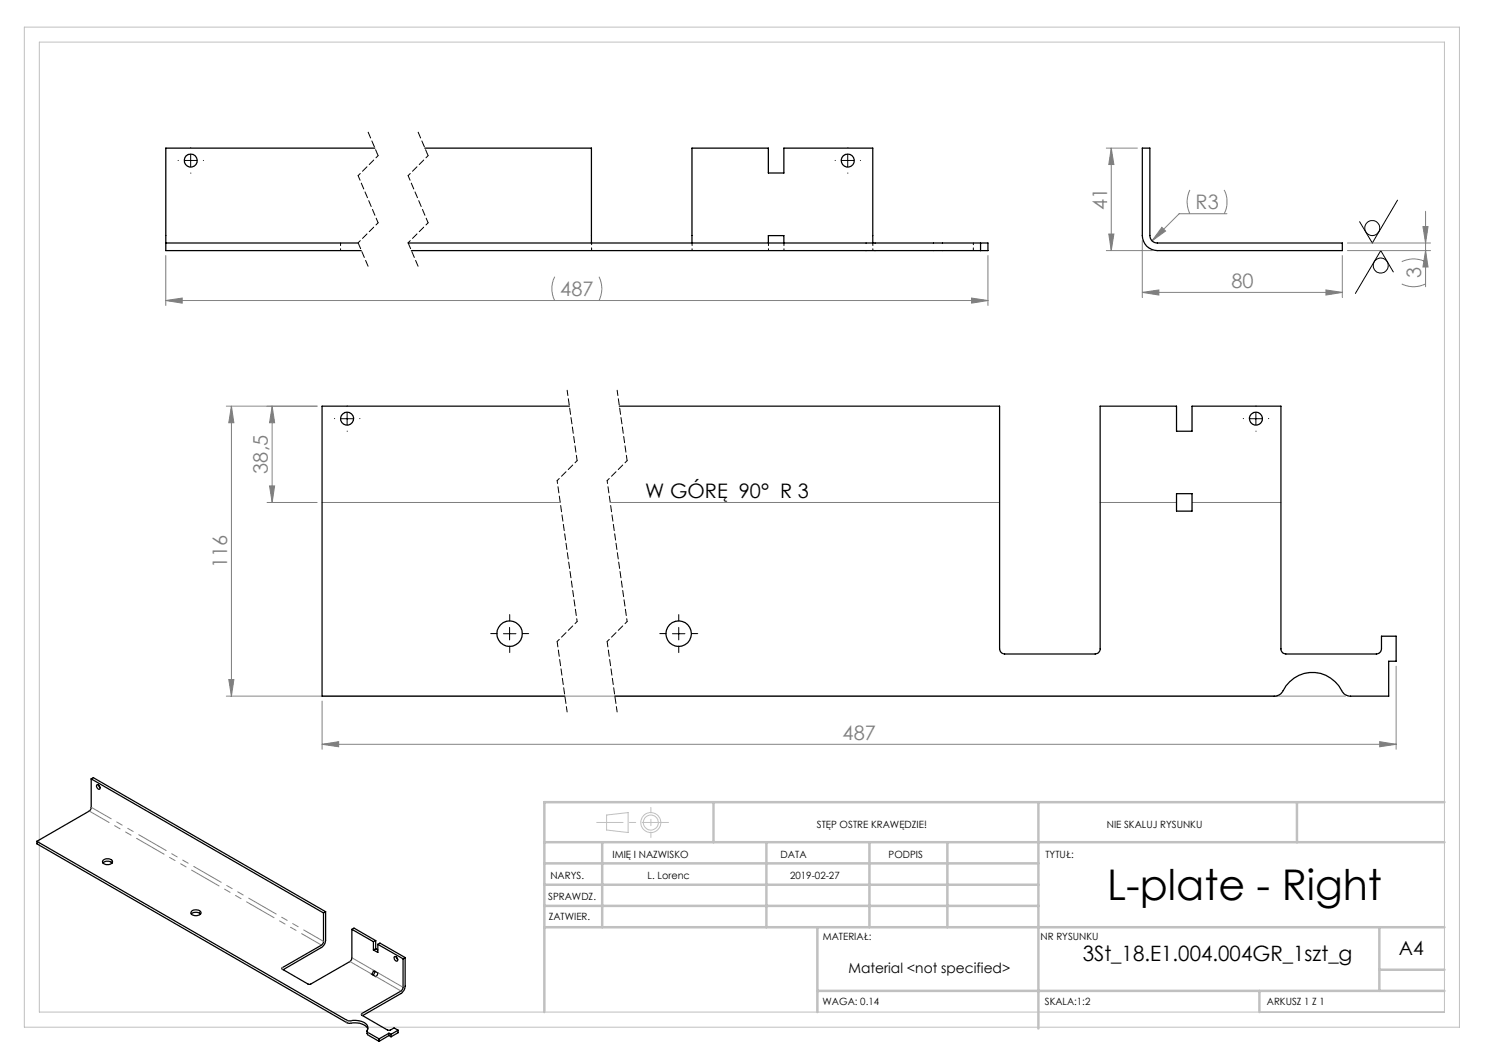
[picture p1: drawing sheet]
<svg xmlns="http://www.w3.org/2000/svg" width="297mm" height="210mm" viewBox="0 0 297 210" stroke-linecap="round" stroke-linejoin="round" font-family="sans-serif">
<g fill="none" stroke="#000" stroke-width=".2">
<path d="M36.9 32.1h2.5M38.1 30.9v2.5M168.3 32.1h2.5M169.5 30.9v2.5M278.7 54.4l-2.5-4.3-5.1 8.6M279.5 40l-5 8.6-2.6-4.3M68.2 83.7h2.5M69.4 82.5v2.5M249.9 83.7h2.5M251.2 82.5v2.5M100.7 126.7h2.5M101.9 125.5v2.5"/>
<path d="M134.5 126.7h2.5M135.7 125.5v2.5"/>
<circle cx="274.4" cy="45.6" r="1.49"/>
<circle cx="276.1" cy="53.1" r="1.51"/>
</g>
<g fill="none" stroke="#c0c0c0" stroke-width=".2">
<path d="M4.9 5.4h287v200h-287zM7.9 8.4h281v194h-281zM121.3 163l4.3-.5v4l-4.3-.5z"/>
<circle cx="130.2" cy="164.5" r="2"/>
<circle cx="130.2" cy="164.5" r="1.49"/>
</g>
<g fill="none" stroke="#808080" stroke-width=".2">
<path d="M221.3 29.6h6.2M222.2 29.6v20.5M222.2 29.6l.6 3.3h-1zM238 38l-.2 .3a5.3 5.3 0 0 0 .2 4.4M244.8 38a5.3 5.3 0 0 1 0 4.7M33.2 51.1v10M110.9 55.3a5.3 5.3 0 0 0 0 4.8M119.8 55.3l.1 .4a5.3 5.3 0 0 1-.1 4.4M194.3 59.6l3.3 .5-3.3 .5zM197.6 51.1v10M221.3 50.1h9.2M221.8 46.8h1l-.6 3.3z"/>
<path d="M228.5 58.5l3.3-.5v1zM228.5 48.1v11.4M228.5 58.5h40M232.4 45.5l.7 .7-2.7 2zM245.4 42.7h-9.6l-5.4 5.5M265.2 58l3.3 .5-3.3 .5zM268.5 51.1v8.4M269.5 50.1h16.6M269.5 48.6h16.6M280.4 56.8l.2 .1a5.3 5.3 0 0 0 4.5-.1M280.4 52.3l.2-.1a5.3 5.3 0 0 1 4.5 .1M284.6 45.3h1l-.5 3.3z"/>
<path d="M285.1 42.3v15.1M285.1 50.1l.5 3.3h-1zM33.2 60.1l3.2-.5v1zM33.2 60.1h164.4M45.3 81.2h18.1M46.3 81.2l.5 3.4h-1zM46.3 81.2v58M53.9 97.2h1l-.5 3.3zM54.4 81.2l.5 3.4h-1zM54.4 81.2v19.3M53.4 100.5h10M64.4 100.5h47.6"/>
<path d="M122 100.5h77.9M220 100.5h15.3M238.4 100.5h17.8M45.3 139.2h223.8M45.8 135.9h1l-.5 3.3zM279.2 133.2v16.7M64.4 148.9l3.3-.6v1.1zM64.4 140.2v9.7M64.4 148.9h214.8M275.9 148.3l3.3 .6-3.3 .5z"/>
</g>
<g fill="none" stroke="#000" stroke-width=".2" stroke-dasharray="15.2 1.3 1.3 1.3">
<path d="M35.7 32.1h-.1M38.2 29.6v-.1M38.2 34.6h.1M40.7 32.1h.1M167.1 32.1h-.1M169.6 29.6v-.1M169.6 34.6h.1M172.1 32.1h.1M66.9 83.7h.1M69.4 81.2h.1M69.4 86.2v.1M71.9 83.7h.1"/>
<path d="M248.7 83.7h-.1M251.2 81.2h.1M251.2 86.2v.1M253.7 83.7h.1M99.4 126.7h-1.3M101.9 124.2v-1.3M101.9 129.2v1.3M104.4 126.7h1.3M133.2 126.7h-1.3M135.7 124.2v-1.3M135.7 129.2v1.3M138.2 126.7h1.3"/>
</g>
<path d="M73.6 26.4l2 4.7M83.6 26.4l2 4.7M71.6 48.6l2 4.7M81.6 48.6l2 4.7" fill="none" stroke="#000" stroke-width=".2" stroke-dasharray="1.3 .6"/>
<path d="M75.6 31.1l-4 4M85.6 31.1l-4 4M75.6 44.6l-4 4M85.6 44.6l-4 4M111.4 96.1l4 28.2M115.4 92.1l-4 4M121.4 96.1l4 28.2M125.4 92.1l-4 4M115.4 124.3l-4 4M125.4 124.3l-4 4" fill="none" stroke="#000" stroke-width=".2" stroke-dasharray="1.3 .6" stroke-dashoffset=".7"/>
<path d="M71.6 35.1l4 9.5M81.6 35.1l4 9.5" fill="none" stroke="#000" stroke-width=".2" stroke-dasharray="1.3 .6" stroke-dashoffset=".3"/>
<path d="M113.4 78l2 14.1M123.4 78l2 14.1M111.4 128.3l2 14.1M121.4 128.3l2 14.1" fill="none" stroke="#000" stroke-width=".2" stroke-dasharray="1.3 .6" stroke-dashoffset=".2"/>
<path d="M133.7 164.5h-14.4" fill="none" stroke="#c0c0c0" stroke-width=".2" stroke-dasharray="15.2 1.3 1.3 1.3" stroke-dashoffset="10"/>
<path d="M130.2 161.5v6" fill="none" stroke="#c0c0c0" stroke-width=".2" stroke-dasharray="15.2 1.3 1.3 1.3" stroke-dashoffset="14.1"/>
<g fill="none" stroke="#c0c0c0" stroke-width=".5">
<path d="M108.9 176.9h98.8M108.9 172.7h98.8M108.9 168.4h180M120.4 168.4v17M142.7 160.4v8M153.3 168.4v17M173.9 168.4v17M189.5 168.4v17M207.7 160.4v45.3M259.4 160.4v8M288.9 160.4h-180v42M108.9 181.2h98.8"/>
<path d="M108.9 185.4h180M163.5 198.2h125.4M163.5 185.4v17M251.9 198.2v4.2M275.9 185.4v12.8M275.9 193.9h13"/>
</g>
<g fill="#808080">
<path d="M33.2 60.1l3.2-.5v1zM194.3 59.6l3.3 .5-3.3 .5zM232.4 45.5l-2 2.7 2.7-2z"/>
<path d="M64.4 148.9l3.3-.6v1.1zM275.9 148.3l3.3 .6-3.3 .5z"/>
<path d="M221.8 46.8h1l-.6 3.3zM222.2 29.6l.6 3.3h-1zM285.1 50.1l.5 3.3h-1zM284.6 45.3h1l-.5 3.3z"/>
<path d="M45.8 135.9h1l-.5 3.3zM46.3 81.2l.5 3.4h-1z"/>
<path d="M54.4 81.2l.5 3.4h-1zM53.9 97.2h1l-.5 3.3z"/>
<path d="M228.5 58.5l3.3-.5v1zM265.2 58l3.3 .5-3.3 .5z"/>
</g>
<g fill="none" stroke="#000" stroke-width=".25">
<path d="M75 29.6h-41.8v19M84.9 29.6h33.4v19M228.5 29.6h1.5v17.5a1.45 1.45 0 0 0 1.5 1.5h37v1.5h-37a3 3 0 0 1-3-3zM33.2 48.6v1.5h39M33.2 48.6h38.4M81.6 48.6h116v1.5h-115.3M138.4 48.6v-19h15.3v5h3.1v-5h17.8v19M153.7 48.6v-1.5h3.1v1.5M196.1 48.6v1.5M113.9 81.2h-49.5v58h48.6M123.9 81.2h76v48.6a1.09 1.09 0 0 0 1 1h18.1a1.02 1.02 0 0 0 1-1v-48.6h15.3v5h3.1v-5h17.8v48.6a1.02 1.02 0 0 0 1 1h18.1a1.09 1.09 0 0 0 1-1v-2.6h2.9v5h-1.5v7h-7.6a1.9 1.9 0 0 1-1.8-1.1 6.6 6.6 0 0 0-6.1-3.6 6.6 6.6 0 0 0-5.9 4.1l-.4 .4-.8 .2h-132.2M235.3 98.7h3.1v3.5h-3.1z"/>
<path d="M18.2 155.8v5.8l-.2 .5-10.6 6.2M18.2 155.8l.5-.3 46.4 26.8M18.2 155.8l46.5 26.8M19.4 156.9a.57 .57 0 0 1 .5 .4 .57 .57 0 0 1 0 .6 .62 .62 0 0 1-.5-1zM19.7 157l.3 .5M7.4 168.3l62 35.7 .5 .2a3.9 3.9 0 0 1 3.5 .9l.2 .5-.2 .6 .1 .2 2.3 1.4M7.4 168.3v.5l62 35.7 .5 .2a4 4 0 0 1 3.5 .8l.2 .3M20.6 172.6a1.41 1.41 0 0 1 1.8 0M20.6 172a1.19 1.19 0 0 1 1.9 .4 1.18 1.18 0 0 1-2 0zM38.2 182.8a1.41 1.41 0 0 1 1.9 0M38.3 182.3a1.26 1.26 0 0 1 1.9 .3 1.17 1.17 0 0 1-2 0zM64.7 182.6v5.8l-.2 .4-8 4.7-.1 .3 5.2 3h.6l7.9-4.6 .3-.5v-5.8"/>
<path d="M65.1 182.3v5.8a1.74 1.74 0 0 1-.8 1.4l-7.7 4.4M65.1 182.3l-.4 .3M70.4 185.9l4.3 2.4M70.4 185.9l.4-.3 4.3 2.5M74.7 194.1l.9 .5-.1 .4-.4 .3-.8-.5 .3-.3zM74.7 188.3v1.7M75 194.3l-.4 .7M75.1 188.1l-.4 .2M75.1 189.8l-.4 .2M75.1 188.1v1.7M75.1 189.8l.5 .2M75.6 188.9v1.6l-.9-.5"/>
<path d="M75.6 188.9l5 2.9M75.6 188.9l.4-.3 5 2.9M78.8 191.4a.53 .53 0 0 1 .7 .2 .53 .53 0 0 1-.1 .7l-.5-.4zM79.3 191.4l.3 .5M80.6 191.8v5.8l-.2 .4-8.1 4.8 .1 .3 5.1 2.9h.6l.7-.4 .8 .4M81 191.5v5.7a1.87 1.87 0 0 1-.8 1.5l-7.7 4.4M81 191.5l-.4 .3M73.4 206.2l.1 .7 2.3 1.4M75.8 207.8v.5M77.8 206.6l.4 .3M77.8 206.6l-2 1.2M77.8 206.6v.5"/>
<path d="M77.8 207.1l-2 1.2M77.8 207.1l.4 .3M78.2 206.9v.5M79.6 206l-1.4 .9M79.6 206v.5l-1.4 .9"/>
<circle cx="38.1" cy="32.1" r="1.3"/>
<circle cx="169.6" cy="32.1" r="1.3"/>
<circle cx="69.4" cy="83.7" r="1.31"/>
<circle cx="251.2" cy="83.7" r="1.3"/>
<circle cx="101.9" cy="126.7" r="2.55"/>
<circle cx="135.7" cy="126.7" r="2.55"/>
</g>
<path d="M17.8 162.2l46.5 26.8M64.7 188.3l-46.4-26.8" fill="none" stroke="#808080" stroke-width=".2" stroke-dasharray="6.3 1.3 1.3 1.3 1.3 1.3" stroke-dashoffset="1.8"/>
<path d="M56.5 193.8v-.3M70 192.3l4.3 2.5M74.7 194.1l-4.3-2.5M75.2 195.3l5 2.9M80.6 197.5l-5-2.9M69.4 204.5v-.5M70.2 204.1v.5M72.4 202.7v.3M73.7 206.5v.5" fill="none" stroke="#808080" stroke-width=".2" stroke-dasharray="6.3 1.3 1.3 1.3 1.3 1.3"/>
<path d="M68.1 48.6v1.5M118.3 50.1v-1.5M138.4 48.6v1.5M153.7 48.6v1.5M156.8 48.6v1.5M174.6 48.6v1.5M194.7 50.1v-1.5" fill="none" stroke="#000" stroke-width=".2" stroke-dasharray="1.3 .6" stroke-dashoffset=".8"/>
<text font-size="8.5" x="221.4" y="179.9">L-plate - Right</text>
<text font-size="4.2" x="216.5" y="192.2">3St_18.E1.004.004GR_1szt_g</text>
<g font-size="4" fill="#808080">
<text x="239.1" y="41.9">R3</text>
<text x="221.4" y="42.1" transform="rotate(-90 221.4 42.1)">41</text>
<text x="112.1" y="59.2">487</text>
<text x="246.3" y="57.6">80</text>
<text x="284.3" y="55.7" transform="rotate(-90 284.3 55.7)">3</text>
<text x="53.6" y="94.7" transform="rotate(-90 53.6 94.7)">38,5</text>
<text x="45.4" y="113.5" transform="rotate(-90 45.4 113.5)">116</text>
<text x="168.5" y="148">487</text>
</g>
<text font-size="4" x="129.1" y="99.6">W GÓRĘ 90° R 3</text>
<text font-size="3.9" x="279.8" y="190.9">A4</text>
<text font-size="2.8" x="169.7" y="194.6">Material &lt;not specified&gt;</text>
<g font-size="2">
<text x="163.4" y="165.5">STĘP OSTRE KRAWĘDZIE!</text>
<text x="221.4" y="165.6">NIE SKALUJ RYSUNKU</text>
<text x="122.5" y="171.6">IMIĘ I NAZWISKO</text>
<text x="156.1" y="171.6">DATA</text>
<text x="177.7" y="171.6">PODPIS</text>
<text x="209.1" y="171.6">TYTUŁ:</text>
<text x="110.1" y="175.8">NARYS.</text>
<text x="129.5" y="175.8">L. Lorenc</text>
<text x="158" y="175.7">2019-02-27</text>
<text x="109.6" y="180">SPRAWDZ.</text>
<text x="109.7" y="184.1">ZATWIER.</text>
<text x="164.5" y="187.9">MATERIAŁ:</text>
<text x="208.1" y="188.1">NR RYSUNKU</text>
<text x="164.5" y="201">WAGA: 0.14</text>
<text x="209" y="201">SKALA:1:2</text>
<text x="253.4" y="201">ARKUSZ 1 Z 1</text>
</g>
</svg>
